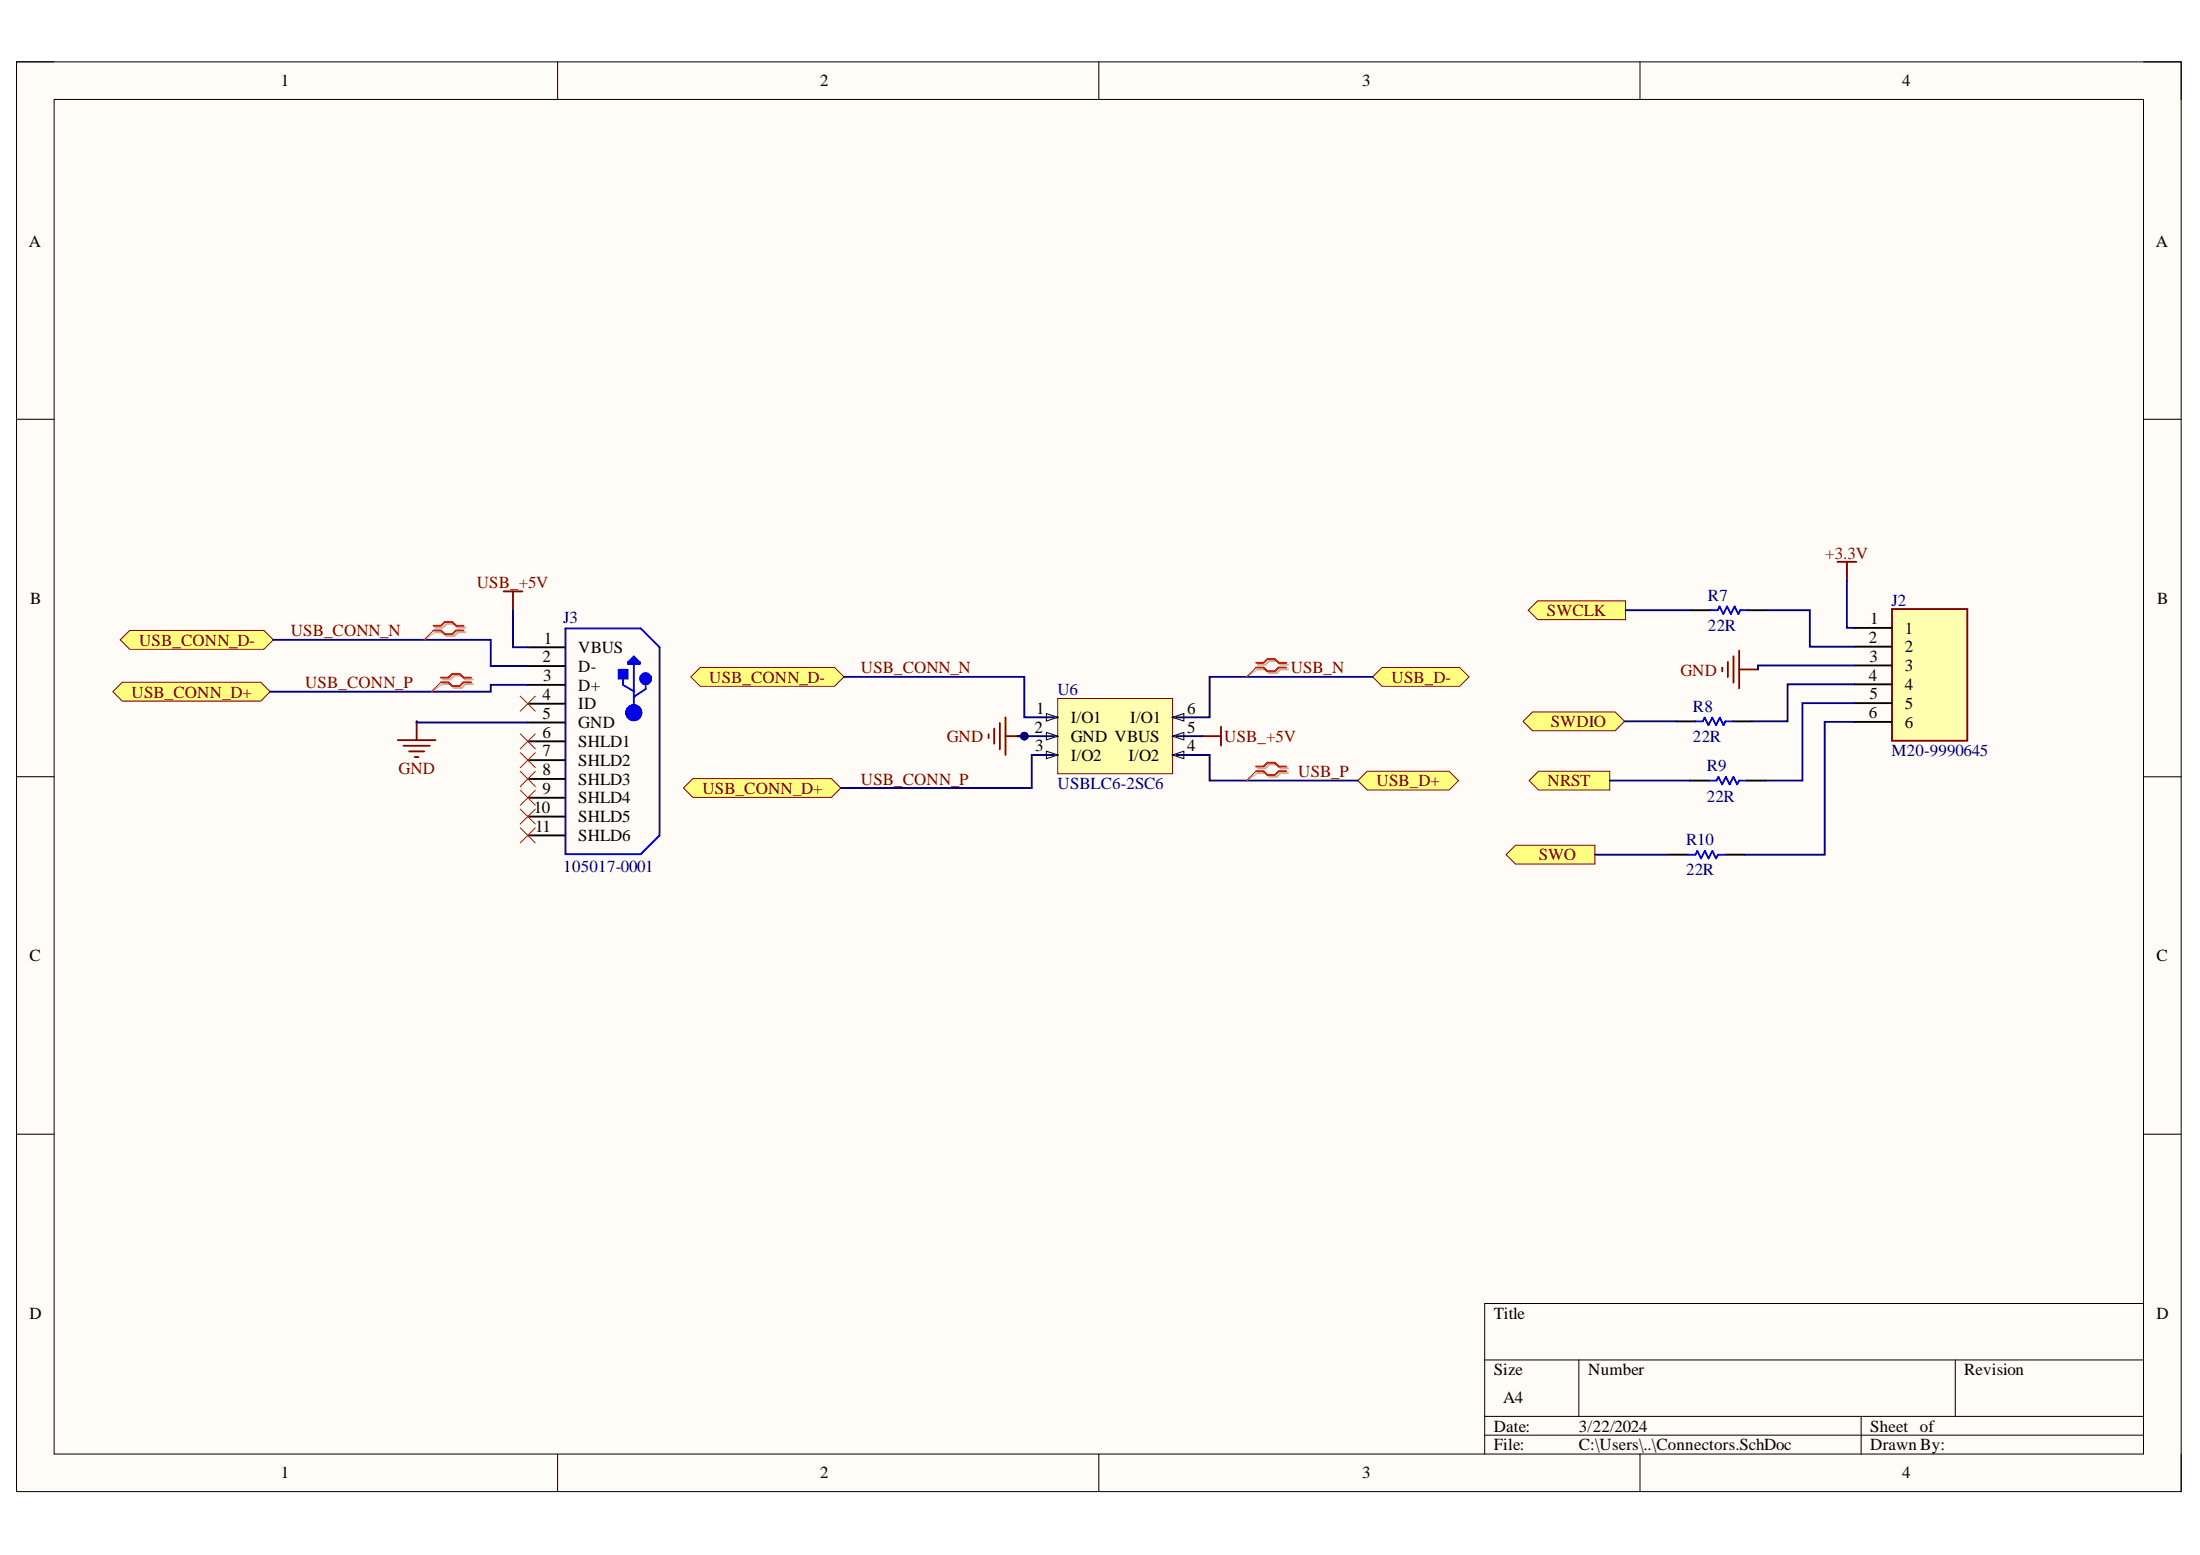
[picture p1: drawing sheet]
<svg xmlns="http://www.w3.org/2000/svg" width="297mm" height="210mm" viewBox="0 0 297 210" stroke-linecap="round" stroke-linejoin="round" font-family="sans-serif">
<path d="M2.2 8.4h292.3v192.9h-292.3z" fill-rule="evenodd" fill="#fffcf8"/>
<path d="M2.2 8.4h292.3v192.9h-292.3z" fill="none" stroke="#000" stroke-width=".14"/>
<path d="M7.3 13.4h282.1v182.9h-282.1z" fill-rule="evenodd" fill="#fffcf8"/>
<g fill="none" stroke="#000" stroke-width=".14">
<path d="M2.2 8.3h5.1M7.3 13.4h282.1v182.9h-282.1zM75.3 8.3v5.1M148.4 8.3v5.1M221.4 8.4v5M289.4 8.4h5.1v5M2.2 56.6h5.1M289.4 56.6h5.1M2.2 104.8h5.1M289.4 104.9h5.1M2.2 153.1h5.1M289.4 153.1h5.1"/>
<path d="M289.4 176h-88.9v20.3M75.3 196.3v5M148.4 196.3v5M200.5 183.6h88.9M200.5 191.2h88.9M200.5 193.7h88.9M213.2 183.6v7.6M221.4 196.3v5M251.3 191.2v5.1M264 183.6v7.6M294.5 196.3v5"/>
</g>
<path d="M15.2 93.4l1.3-1.3h18.7l1.3 1.3-1.3 1.2h-18.7z" fill-rule="evenodd" fill="#ffff80"/>
<path d="M15.2 93.4l1.3-1.3h18.7l1.3 1.3-1.3 1.2h-18.7z" fill="none" stroke="#800000" stroke-width=".14"/>
<path d="M16.2 86.4l1.3-1.3h18.1l1.3 1.3-1.3 1.2h-18.1z" fill-rule="evenodd" fill="#ffff80"/>
<path d="M16.2 86.4l1.3-1.3h18.1l1.3 1.3-1.3 1.2h-18.1z" fill="none" stroke="#800000" stroke-width=".14"/>
<path d="M71.3 87.4h5M71.3 89.9h5M71.3 92.4h5M71.3 95h5M71.3 97.5h5M71.3 100.1h5M71.3 102.6h5M71.3 105.1h5M71.3 107.7h5" fill="none" stroke="#000" stroke-width=".25"/>
<path d="M76.3 84.8h10.2l2.6 2.6v25.4l-2.6 2.5M84.1 91.3v1.2l1.5 .8M85 89.4h1.4M85.6 89.6v6.6M85.6 88.6l.8 .8v.2h-1.6v-.2zM85.6 88.8l.4 .4h-.8l.2-.2h.2M87.2 92v1l-1.6 1.1" fill="none" stroke="#00f" stroke-width=".25"/>
<path d="M83.5 90.4h1.2v1.2h-1.2z" fill-rule="evenodd" fill="#00f"/>
<path d="M76.3 84.8v30.5h10.2M83.5 90.4h1.2v1.2h-1.2z" fill="none" stroke="#00f" stroke-width=".25"/>
<g fill="none" stroke="#00f" stroke-width="1.3">
<circle cx="85.6" cy="96.2" r=".51"/>
<circle cx="87.2" cy="91.6" r=".2"/>
</g>
<path d="M71.3 112.8h5M71.3 110.2h5" fill="none" stroke="#000" stroke-width=".25"/>
<path d="M68 79.8h2.5M69.3 79.8v2.6M53.7 99.9h5.1M56.3 97.4v2.5M54.5 100.7h3.5M55.2 101.4h2.1M56 102.2h.5" fill="none" stroke="#800000" stroke-width=".25"/>
<g fill="none" stroke="#f00" stroke-width=".14">
<path d="M70.2 99.1l2.1 2M70.2 94l2.1 2M72.3 99.1l-2.1 2M72.3 94l-2.1 2M70.2 101.6l2.1 2M70.2 104.1l2.1 2.1M70.2 106.7l2.1 2M70.2 109.2l2.1 2M70.2 111.7l2.1 2.1M72.3 101.6l-2.1 2M72.3 104.1l-2.1 2.1M72.3 106.7l-2.1 2"/>
<path d="M72.3 109.2l-2.1 2M72.3 111.7l-2.1 2.1"/>
</g>
<path d="M142.8 94.3h15.5v10.1h-15.5z" fill-rule="evenodd" fill="#ffffb0"/>
<path d="M142.8 94.3h15.5v10.1h-15.5z" fill="none" stroke="#800000" stroke-width=".14"/>
<path d="M142.3 96.8h.5" fill="none" stroke="#000" stroke-width=".25"/>
<path d="M141.3 96.3l1.5 .5-1.5 .5z" fill="#f8fcff"/>
<path d="M141.3 96.3l1.5 .5-1.5 .5z" fill="none" stroke="#000" stroke-width=".14"/>
<path d="M142.3 99.4h.5" fill="none" stroke="#000" stroke-width=".25"/>
<path d="M141.3 98.9l1.5 .5-1.5 .5z" fill="#f8fcff"/>
<path d="M141.3 98.9l1.5 .5-1.5 .5z" fill="none" stroke="#000" stroke-width=".14"/>
<path d="M142.3 101.9h.5" fill="none" stroke="#000" stroke-width=".25"/>
<path d="M141.3 101.4l1.5 .5-1.5 .5z" fill="#f8fcff"/>
<path d="M141.3 101.4l1.5 .5-1.5 .5z" fill="none" stroke="#000" stroke-width=".14"/>
<path d="M158.3 101.9h.5" fill="none" stroke="#000" stroke-width=".25"/>
<path d="M158.3 101.9l1.5-.5v1z" fill="#f8fcff"/>
<path d="M158.3 101.9l1.5-.5v1z" fill="none" stroke="#000" stroke-width=".14"/>
<path d="M158.3 99.4h.5" fill="none" stroke="#000" stroke-width=".25"/>
<path d="M158.3 99.4l1.5-.5v1z" fill="#f8fcff"/>
<path d="M158.3 99.4l1.5-.5v1z" fill="none" stroke="#000" stroke-width=".14"/>
<path d="M158.3 96.8h.5" fill="none" stroke="#000" stroke-width=".25"/>
<path d="M158.3 96.8l1.5-.5v1z" fill="#f8fcff"/>
<path d="M158.3 96.8l1.5-.5v1z" fill="none" stroke="#000" stroke-width=".14"/>
<path d="M185.3 91.4l1.3-1.3h10.5l1.3 1.3-1.3 1.2h-10.5z" fill-rule="evenodd" fill="#ffff80"/>
<path d="M185.3 91.4l1.3-1.3h10.5l1.3 1.3-1.3 1.2h-10.5z" fill="none" stroke="#800000" stroke-width=".14"/>
<path d="M183.3 105.4l1.3-1.3h11.1l1.2 1.3-1.2 1.2h-11.1z" fill-rule="evenodd" fill="#ffff80"/>
<path d="M183.3 105.4l1.3-1.3h11.1l1.2 1.3-1.2 1.2h-11.1z" fill="none" stroke="#800000" stroke-width=".14"/>
<path d="M92.3 106.4l1.2-1.3h18.8l1.2 1.3-1.2 1.2h-18.8z" fill-rule="evenodd" fill="#ffff80"/>
<path d="M92.3 106.4l1.2-1.3h18.8l1.2 1.3-1.2 1.2h-18.8z" fill="none" stroke="#800000" stroke-width=".14"/>
<path d="M94.5 90.1h18.2l1.2 1.3-1.2 1.2h-18.2l-1.2-1.2z" fill-rule="evenodd" fill="#ffff80"/>
<path d="M94.5 90.1h18.2l1.2 1.3-1.2 1.2h-18.2l-1.2-1.2z" fill="none" stroke="#800000" stroke-width=".14"/>
<path d="M133.5 99.1v.5M134.2 98.4v2M135 97.6v3.5M135.8 99.4h2.5M135.8 96.8v5.1M162.3 99.4h2.6M164.9 98.1v2.5" fill="none" stroke="#800000" stroke-width=".25"/>
<circle cx="138.3" cy="99.4" r=".51" fill="#000080"/>
<circle cx="138.3" cy="99.4" r=".51" fill="none" stroke="#000080" stroke-width=".14"/>
<path d="M255.5 82.2h10.1v17.8h-10.1z" fill-rule="evenodd" fill="#ffffb0"/>
<path d="M255.5 82.2h10.1v17.8h-10.1z" fill="none" stroke="#800000" stroke-width=".25"/>
<path d="M250.4 84.8h5.1M250.4 87.3h5.1M250.4 89.8h5.1M250.4 92.4h5.1M250.4 94.9h5.1M250.4 97.4h5.1" fill="none" stroke="#000" stroke-width=".25"/>
<path d="M206.5 105.4l1.2-1.3h9.6v2.5h-9.6z" fill-rule="evenodd" fill="#ffff80"/>
<path d="M206.5 105.4l1.2-1.3h9.6v2.5h-9.6z" fill="none" stroke="#800000" stroke-width=".14"/>
<path d="M205.6 97.4l1.3-1.3h11.2l1.3 1.3-1.3 1.2h-11.2z" fill-rule="evenodd" fill="#ffff80"/>
<path d="M205.6 97.4l1.3-1.3h11.2l1.3 1.3-1.3 1.2h-11.2z" fill="none" stroke="#800000" stroke-width=".14"/>
<path d="M206.3 82.4l1.3-1.3h11.9v2.5h-11.9z" fill-rule="evenodd" fill="#ffff80"/>
<path d="M206.3 82.4l1.3-1.3h11.9v2.5h-11.9z" fill="none" stroke="#800000" stroke-width=".14"/>
<path d="M203.3 115.4l1.3-1.3h10.7v2.5h-10.7z" fill-rule="evenodd" fill="#ffff80"/>
<path d="M203.3 115.4l1.3-1.3h10.7v2.5h-10.7z" fill="none" stroke="#800000" stroke-width=".14"/>
<path d="M248.1 75.8h2.5M249.4 75.8v2.6M232.5 90.1v.5M233.3 89.4v2M234.1 88.6v3.6M234.8 87.8v5.1M234.8 90.4h2.6" fill="none" stroke="#800000" stroke-width=".25"/>
<path d="M228.4 82.4h2.5M236 82.4h2.5" fill="none" stroke="#000" stroke-width=".25"/>
<path d="M230.9 82.4h1l.3-.5 .5 1 .5-1 .5 1 .5-1 .5 1 .3-.5h1" fill="none" stroke="#00f" stroke-width=".25"/>
<path d="M36.9 86.4h29.4v3.5h5M56.3 97.4v.1h15M69.3 82.4v5h2M71.3 92.4h-5v1h-29.8M113.9 91.4h24.4v5.4h4M138.3 99.4h-1h5M142.3 101.9h-3v4.5h-25.8" fill="none" stroke="#000080" stroke-width=".25"/>
<circle cx="138.3" cy="99.4" r=".51" fill="#000080"/>
<circle cx="138.3" cy="99.4" r=".51" fill="none" stroke="#000080" stroke-width=".14"/>
<g fill="none" stroke="#000080" stroke-width=".25">
<path d="M249.4 78.4v6.4h1M158.8 99.4h3.5M185.3 91.4h-22v5.4h-4.5M219.4 97.4h7M219.5 82.4h8.9M238.5 82.4h5.9v4.9h6M250.4 89.8h-13v.6M250.4 92.4h-9v5h-4.9M250.4 94.9h-7v10.5h-5M250.4 97.4h-4v18h-10.9M158.8 101.9h4.5v3.5h20M215.3 115.4h10.1"/>
<path d="M217.3 105.4h10.9"/>
</g>
<path d="M226.4 97.4h2.5M234 97.4h2.5M225.4 115.4h2.5M228.2 105.4h2.5M233 115.4h2.5M235.8 105.4h2.6" fill="none" stroke="#000" stroke-width=".25"/>
<path d="M228.9 97.4h1l.3-.5 .5 1 .5-1 .5 1 .5-1 .5 1 .3-.5h1M227.9 115.4h1l.3-.5 .5 1 .5-1 .5 1 .5-1 .5 1 .3-.5h1M230.7 105.4h1l.3-.5 .5 1 .5-1 .5 1 .5-1 .5 1 .3-.5h1" fill="none" stroke="#00f" stroke-width=".25"/>
<path d="M58.8 84.7h1l.5-.5h1l.5 .5h1M58.8 85.4h1l.5 .5h1l.5-.5h1M59.8 91.7h1l.5-.5h1l.5 .5h1M59.8 92.4h1l.5 .5h1l.5-.5h1M169.8 89.7h1.1l.5-.5h1l.5 .5h1M169.8 90.4h1.1l.5 .5h1l.5-.5h1M169.8 103.7h1.1l.5-.5h1l.5 .5h1M169.8 104.4h1.1l.5 .5h1l.5-.5h1" fill="none" stroke="#d0a19e" stroke-width=".25"/>
<path d="M58.8 85.4l-1.5 1M59.8 92.4l-1.5 1M169.8 90.4l-1.5 1M169.8 104.4l-1.5 1" fill="none" stroke="#d0a19e" stroke-width=".14"/>
<path d="M58.5 84.5h1l.6-.5h1l.5 .5h1M58.5 85.1h1l.6 .5h1l.5-.5h1M59.5 91.5h1l.6-.5h1l.5 .5h1M59.5 92.1h1l.6 .5h1l.5-.5h1M169.6 89.5h1l.5-.5h1l.5 .5h1.1M169.6 90.1h1l.5 .5h1l.5-.5h1.1M169.6 103.5h1l.5-.5h1l.5 .5h1.1M169.6 104.1h1l.5 .5h1l.5-.5h1.1" fill="none" stroke="#f00" stroke-width=".25"/>
<path d="M58.5 85.1l-1.2 1.3M59.5 92.1l-1.2 1.3M169.6 90.1l-1.3 1.3M169.6 104.1l-1.3 1.3" fill="none" stroke="#f00" stroke-width=".14"/>
<g font-size="2.3">
<text x="37.9" y="11.7">1</text>
<text x="110.7" y="11.7">2</text>
<text x="183.9" y="11.7">3</text>
<text x="256.8" y="11.7">4</text>
<text x="3.9" y="33.3">A</text>
<text x="291.1" y="33.3">A</text>
<text x="4.1" y="81.5">B</text>
<text x="291.3" y="81.5">B</text>
<text x="73.3" y="89.4">2</text>
<text x="73.4" y="86.9">1</text>
<text x="78.1" y="88.2">VBUS</text>
<text x="252.3" y="86.8">2</text>
<text x="252.4" y="89.3">3</text>
<text x="252.5" y="84.3">1</text>
<text x="257.2" y="85.5">1</text>
<text x="257.2" y="88.1">2</text>
<text x="73.3" y="94.5">4</text>
<text x="73.3" y="92">3</text>
<text x="78.1" y="90.7">D-</text>
<text x="78.1" y="93.2">D+</text>
<text x="78.1" y="95.8">ID</text>
<text x="252.3" y="91.9">4</text>
<text x="252.4" y="94.4">5</text>
<text x="257.2" y="90.6">3</text>
<text x="257.2" y="93.1">4</text>
<text x="257.2" y="95.7">5</text>
<text x="73.3" y="97">5</text>
<text x="73.3" y="99.6">6</text>
<text x="78.1" y="98.3">GND</text>
<text x="78.1" y="100.8">SHLD1</text>
<text x="139.7" y="98.9">2</text>
<text x="139.8" y="101.4">3</text>
<text x="139.9" y="96.4">1</text>
<text x="144.6" y="97.6">I/O1</text>
<text x="144.6" y="100.2">GND VBUS</text>
<text x="152.6" y="97.6">I/O1</text>
<text x="160.3" y="101.4">4</text>
<text x="160.3" y="98.9">5</text>
<text x="160.3" y="96.4">6</text>
<text x="252.3" y="97">6</text>
<text x="257.2" y="98.2">6</text>
<text x="73.3" y="102.1">7</text>
<text x="73.3" y="104.6">8</text>
<text x="73.3" y="107.2">9</text>
<text x="78.1" y="103.4">SHLD2</text>
<text x="78.1" y="105.9">SHLD3</text>
<text x="144.6" y="102.7">I/O2</text>
<text x="152.4" y="102.7">I/O2</text>
<text x="72.1" y="109.7">10</text>
<text x="72.2" y="112.3">11</text>
<text x="78.1" y="108.4">SHLD4</text>
<text x="78.1" y="113.5">SHLD6</text>
<text x="78.1" y="111">SHLD5</text>
<text x="4" y="129.7">C</text>
<text x="291.2" y="129.7">C</text>
<text x="4" y="178">D</text>
<text x="201.7" y="178">Title</text>
<text x="291.2" y="178">D</text>
<text x="201.7" y="185.6">Size</text>
<text x="214.4" y="185.6">Number</text>
<text x="265.2" y="185.6">Revision</text>
<text x="202.9" y="189.4">A4</text>
<text x="201.7" y="193.2">Date:</text>
<text x="201.7" y="195.8">File:</text>
<text x="213.2" y="193.2">3/22/2024</text>
<text x="213.2" y="195.8">C:\Users\..\Connectors.SchDoc</text>
<text x="252.5" y="193.2">Sheet of</text>
<text x="252.5" y="195.8">Drawn By:</text>
<text x="37.9" y="199.6">1</text>
<text x="110.7" y="199.6">2</text>
<text x="183.9" y="199.6">3</text>
<text x="256.8" y="199.6">4</text>
</g>
<g font-size="2.3" fill="#800000">
<text x="246.4" y="75.4">+3.3V</text>
<text x="64.4" y="79.4">USB_+5V</text>
<text x="208.9" y="83.2">SWCLK</text>
<text x="18.8" y="87.1">USB_CONN_D-</text>
<text x="39.3" y="85.9">USB_CONN_N</text>
<text x="17.8" y="94.2">USB_CONN_D+</text>
<text x="41.2" y="92.9">USB_CONN_P</text>
<text x="95.8" y="92.1">USB_CONN_D-</text>
<text x="116.2" y="90.9">USB_CONN_N</text>
<text x="174.3" y="90.9">USB_N</text>
<text x="187.9" y="92.1">USB_D-</text>
<text x="226.9" y="91.2">GND</text>
<text x="127.8" y="100.2">GND</text>
<text x="165.3" y="100.2">USB_+5V</text>
<text x="209.4" y="98.1">SWDIO</text>
<text x="53.8" y="104.5">GND</text>
<text x="94.8" y="107.2">USB_CONN_D+</text>
<text x="116.2" y="105.9">USB_CONN_P</text>
<text x="175.3" y="104.9">USB_P</text>
<text x="185.9" y="106.2">USB_D+</text>
<text x="208.9" y="106.2">NRST</text>
<text x="207.8" y="116.1">SWO</text>
</g>
<g font-size="2.3" fill="#000080">
<text x="230.6" y="81.1">R7</text>
<text x="255.4" y="81.7">J2</text>
<text x="76.1" y="84.1">J3</text>
<text x="230.6" y="85.2">22R</text>
<text x="142.8" y="93.8">U6</text>
<text x="228.6" y="96.1">R8</text>
<text x="228.6" y="100.2">22R</text>
<text x="142.8" y="106.5">USBLC6-2SC6</text>
<text x="230.4" y="104.1">R9</text>
<text x="255.4" y="102">M20-9990645</text>
<text x="230.4" y="108.2">22R</text>
<text x="76.1" y="117.7">105017-0001</text>
<text x="227.6" y="114.1">R10</text>
<text x="227.6" y="118.2">22R</text>
</g>
</svg>
